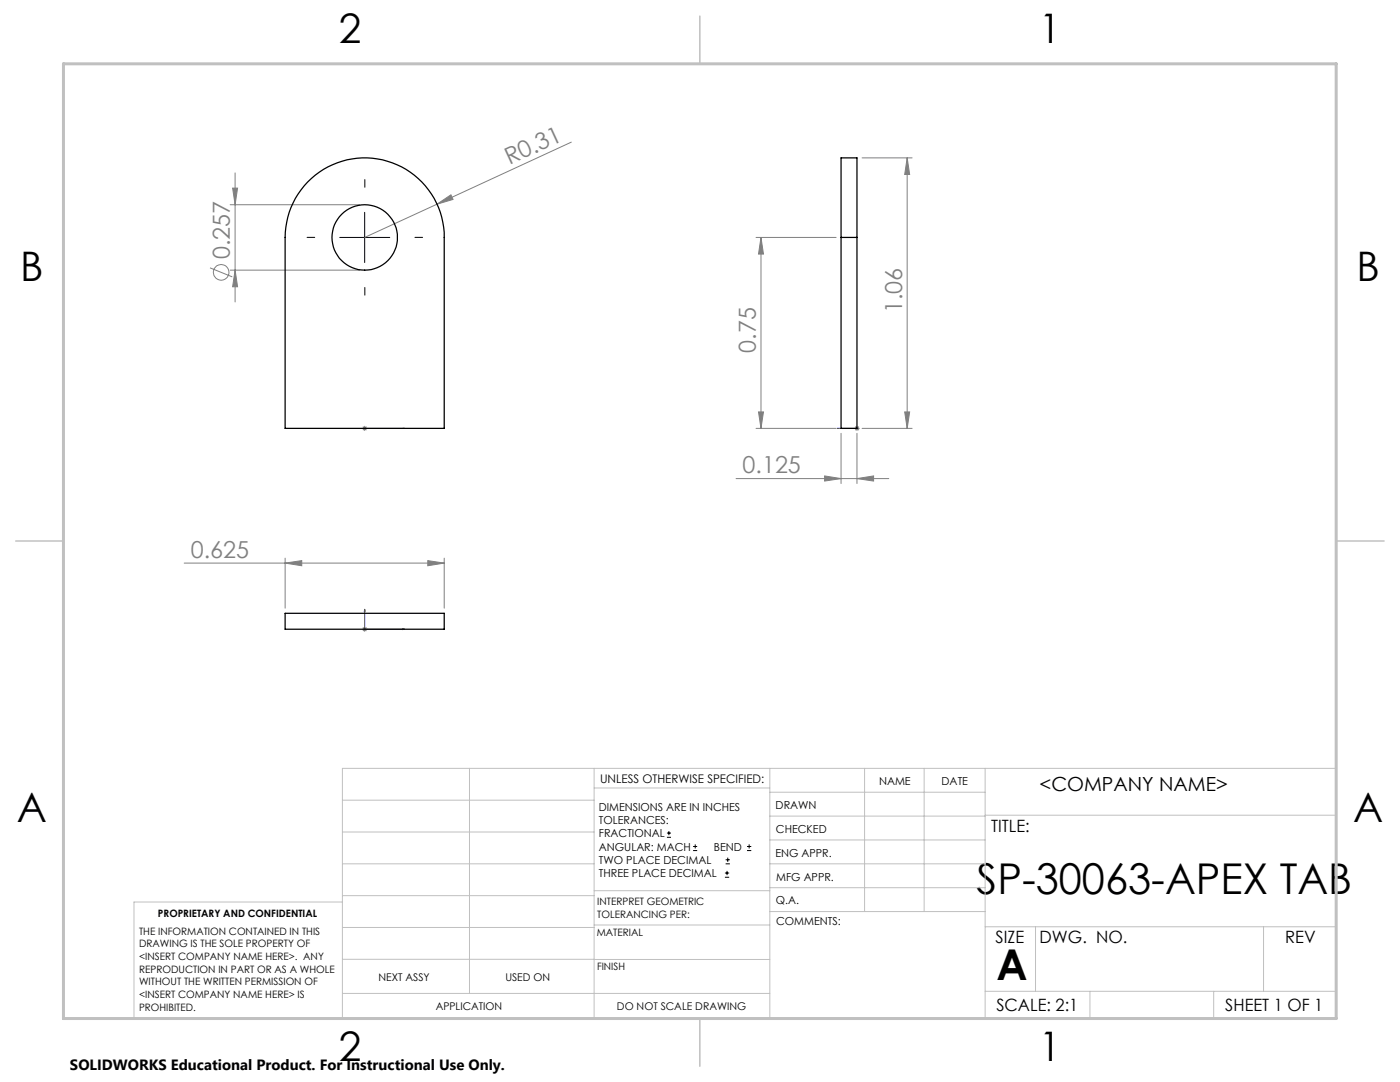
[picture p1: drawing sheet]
<svg xmlns="http://www.w3.org/2000/svg" width="279mm" height="216mm" viewBox="0 0 279 216" stroke-linecap="round" stroke-linejoin="round" font-family="sans-serif">
<g fill="none" stroke="#808080" stroke-width=".2">
<path d="M46.4 37.5h1l-.5 3.4zM46.9 34.5v25.8M114 28.4l-26.8 12.3M172 31.5h10M181 31.5l.5 3.3h-.9zM181 31.5v54M41.9 53.4l4.5 1.8M45.9 40.9h25.9M45.9 53.9h25.9M46.9 53.9l.5 3.3h-1zM87.2 40.7l2.8-1.8 .4 .9zM87.2 40.7l-14.4 6.7"/>
<path d="M150.9 47.4h16M151.9 47.4l.5 3.3h-1zM151.9 47.4v38.1M72.3 85.5h1M72.4 85.1l.7 .7M72.8 85v1M73.1 85.1l-.7 .7M146.9 95.5h30.5M150.9 85.5h16M151.4 82.2h1l-.5 3.3zM164.6 95l3.3 .5-3.3 .5zM167.9 86.5v10"/>
<path d="M170.5 85.5h1.1M170.7 85.1l.7 .7M171 95.5l3.3-.5v1zM171 85v1M171 86.5v10M171.4 85.1l-.7 .7M172 85.5h10M180.6 82.2h.9l-.5 3.3zM36.8 112.4h51.9M56.9 112.4l3.3-.5v1zM56.9 111.4v10M85.4 111.9l3.3 .5-3.3 .5z"/>
<path d="M88.7 111.4v10M72.3 125.6h1M72.4 125.2l.7 .7M72.8 125v1M73.1 125.2l-.7 .7"/>
<circle cx="44.1" cy="54.3" r="1.56"/>
</g>
<g fill="none" stroke="#000" stroke-width=".2">
<path d="M67.8 47.4h10M72.8 42.4v10M133.1 167.1h.8M133.1 166.2h.8M133.5 165.8v.9M138.3 169.7h.8M138.3 168.9h.8M138.7 168.5v.8M144.7 175h.8M144.7 174.2h.8M144.8 172.4h.9M144.8 171.6h.9"/>
<path d="M145.1 173.8v.8M145.2 171.1v.9M149.1 169.7h.8M149.1 168.9h.8M149.5 168.5v.8"/>
</g>
<path d="M72.7 85.5h.2zM72.8 85.5h.1M72.8 85.5h8M80.8 85.5h-.4h.4M167.1 85.5h3.9M167.1 85.5h.4h-.4M171 85.5h.1zM171 85.5h.1M72.8 121.6l.1 .4h-.2zM72.8 121.6v4h8M80.4 125.4l.4 .2h-.4z" fill="none" stroke="#00f" stroke-width=".2"/>
<path d="M72.8 37.4v-1.6M62.8 47.4h-1.5M72.8 57.4v1.5M82.8 47.4h1.5" fill="none" stroke="#000" stroke-width=".2" stroke-dasharray="15.2 1.3 1.3 1.3"/>
<g fill="none" stroke="#c0c0c0" stroke-width=".2">
<path d="M68.3 159.7h50.3M93.7 153.3v44.9M118.6 153.3v49.9M118.6 157.2h35M153.6 153.3v49.9M153.6 158.1h43M172.5 153.3v28.6M184.4 153.3v28.6M196.6 153.3v49.9M68.3 180h-41.6v23.2h240v-49.9h-198.4v49.9M68.3 166h50.3M68.3 178.7h50.3"/>
<path d="M68.3 172.4h50.3M118.6 177.7h35M153.6 162.8h43M153.6 177.1h43M153.6 172.4h43M153.6 167.6h43M196.6 162.7h70.1M68.3 198.2h85.3M68.3 191.4l85.3 .1M68.3 185.1h50.3M118.6 184.6h35M153.6 181.9h43"/>
<path d="M196.6 184.9h70.1M196.6 197.8h70.1M206.7 184.9v12.9M217.5 197.8v5.4M242.2 197.8v5.4M252.2 184.9v12.9"/>
</g>
<path d="M139.7 3.2v9.5M3.1 107.9h9.6M266.7 107.9h9.5M139.7 203.2v9.6" fill="none" stroke="#c0c0c0" stroke-width=".3"/>
<path d="M12.7 12.7h254v190.5h-254z" fill="none" stroke="#c0c0c0" stroke-width=".6"/>
<g fill="#00f">
<path d="M72.7 85.5h.2zM80.4 85.5h.4z"/>
<path d="M167.1 85.5h.4zM171 85.5h.1z"/>
<path d="M72.8 121.6l-.1 .4h.2zM80.4 125.4v.2h.4z"/>
</g>
<g fill="#808080">
<path d="M87.2 40.7l2.8-1.8 .4 .9z"/>
<path d="M56.9 112.4l3.3-.5v1zM85.4 111.9l3.3 .5-3.3 .5z"/>
<path d="M181 31.5l.5 3.3h-.9zM180.6 82.2h.9l-.5 3.3z"/>
<path d="M46.4 37.5h1l-.5 3.4zM46.9 53.9l.5 3.3h-1zM151.9 47.4l.5 3.3h-1zM151.4 82.2h1l-.5 3.3z"/>
<path d="M164.6 95l3.3 .5-3.3 .5zM171 95.5l3.3-.5v1z"/>
</g>
<g fill="none" stroke="#000" stroke-width=".25">
<path d="M61.4 36.3a15.9 15.9 0 0 1 17.3-3.6 15.9 15.9 0 0 1 10 14.7v38.1h-31.8v-38.1a15.8 15.8 0 0 1 4.5-11.1zM167.9 47.4v-15.9h3.1v15.9M167.9 47.4v38.1h3.1v-38.1M167.9 47.4h3.1M56.9 122.4h31.8v3.2h-31.8z"/>
<circle cx="72.8" cy="47.4" r="6.5"/>
</g>
<g font-size="8.5">
<text x="194.9" y="178.4">SP-30063-APEX TAB</text>
<text x="198.9" y="195.5">A</text>
</g>
<g font-size="8.1">
<text x="67.6" y="8.5">2</text>
<text x="207.3" y="8.5">1</text>
<text x="4" y="56.1">B</text>
<text x="270.7" y="56.1">B</text>
<text x="3.3" y="164.1">A</text>
<text x="270" y="164.1">A</text>
<text x="67.6" y="211.7">2</text>
<text x="207.3" y="211.7">1</text>
</g>
<g font-size="4.7" fill="#808080">
<text x="101.7" y="32.9" transform="rotate(-25 101.7 32.9)">R0.31</text>
<text x="45.9" y="51.8" transform="rotate(-90 45.9 51.8)">0.257</text>
<text x="180" y="62.5" transform="rotate(-90 180 62.5)">1.06</text>
<text x="150.9" y="70.4" transform="rotate(-90 150.9 70.4)">0.75</text>
<text x="148.2" y="94.5">0.125</text>
<text x="38.1" y="111.3">0.625</text>
</g>
<text font-size="3.9" x="207.5" y="157.8">&lt;COMPANY NAME&gt;</text>
<g font-size="3.4">
<text x="197.8" y="166">TITLE:</text>
<text x="198.7" y="188.1">SIZE</text>
<text x="207.5" y="188.1">DWG. NO.</text>
<text x="256.5" y="188.2">REV</text>
<text x="198.8" y="201.7">SCALE: 2:1</text>
<text x="244.5" y="201.7">SHEET 1 OF 1</text>
</g>
<text font-size="3" x="14" y="213.5">SOLIDWORKS Educational Product. For Instructional Use Only.</text>
<text font-size="2.4" x="119.8" y="156.2">UNLESS OTHERWISE SPECIFIED:</text>
<g font-size="2.2">
<text x="119.5" y="161.8">DIMENSIONS ARE IN INCHES</text>
<text x="154.8" y="161.4">DRAWN</text>
<text x="175.4" y="156.6">NAME</text>
<text x="187.9" y="156.7">DATE</text>
<text x="119.5" y="164.4">TOLERANCES:</text>
<text x="119.5" y="167.1">FRACTIONAL</text>
<text x="154.9" y="166.3">CHECKED</text>
<text x="119.5" y="169.7">ANGULAR: MACH</text>
<text x="119.5" y="172.4">TWO PLACE DECIMAL</text>
<text x="142.5" y="169.7">BEND</text>
<text x="154.8" y="170.9">ENG APPR.</text>
<text x="119.5" y="175">THREE PLACE DECIMAL</text>
<text x="154.9" y="175.7">MFG APPR.</text>
<text x="154.9" y="180.4">Q.A.</text>
<text x="154.9" y="184.6">COMMENTS:</text>
</g>
<g font-size="2.1">
<text x="75.5" y="195.7">NEXT ASSY</text>
<text x="100.9" y="195.7">USED ON</text>
<text x="86.9" y="201.5">APPLICATION</text>
<text x="123.1" y="201.6">DO NOT SCALE DRAWING</text>
</g>
<g font-size="2">
<text x="31.5" y="182.9">PROPRIETARY AND CONFIDENTIAL</text>
<text x="119.2" y="180.6">INTERPRET GEOMETRIC</text>
<text x="119.2" y="183.1">TOLERANCING PER:</text>
<text x="27.8" y="186.5">THE INFORMATION CONTAINED IN THIS</text>
<text x="27.8" y="189">DRAWING IS THE SOLE PROPERTY OF</text>
<text x="27.8" y="191.6">&lt;INSERT COMPANY NAME HERE&gt;. ANY</text>
<text x="119.1" y="186.7">MATERIAL</text>
<text x="27.8" y="194.1">REPRODUCTION IN PART OR AS A WHOLE</text>
<text x="27.8" y="196.6">WITHOUT THE WRITTEN PERMISSION OF</text>
<text x="119.1" y="193.5">FINISH</text>
<text x="27.8" y="199.1">&lt;INSERT COMPANY NAME HERE&gt; IS</text>
<text x="27.8" y="201.7">PROHIBITED.</text>
</g>
</svg>
